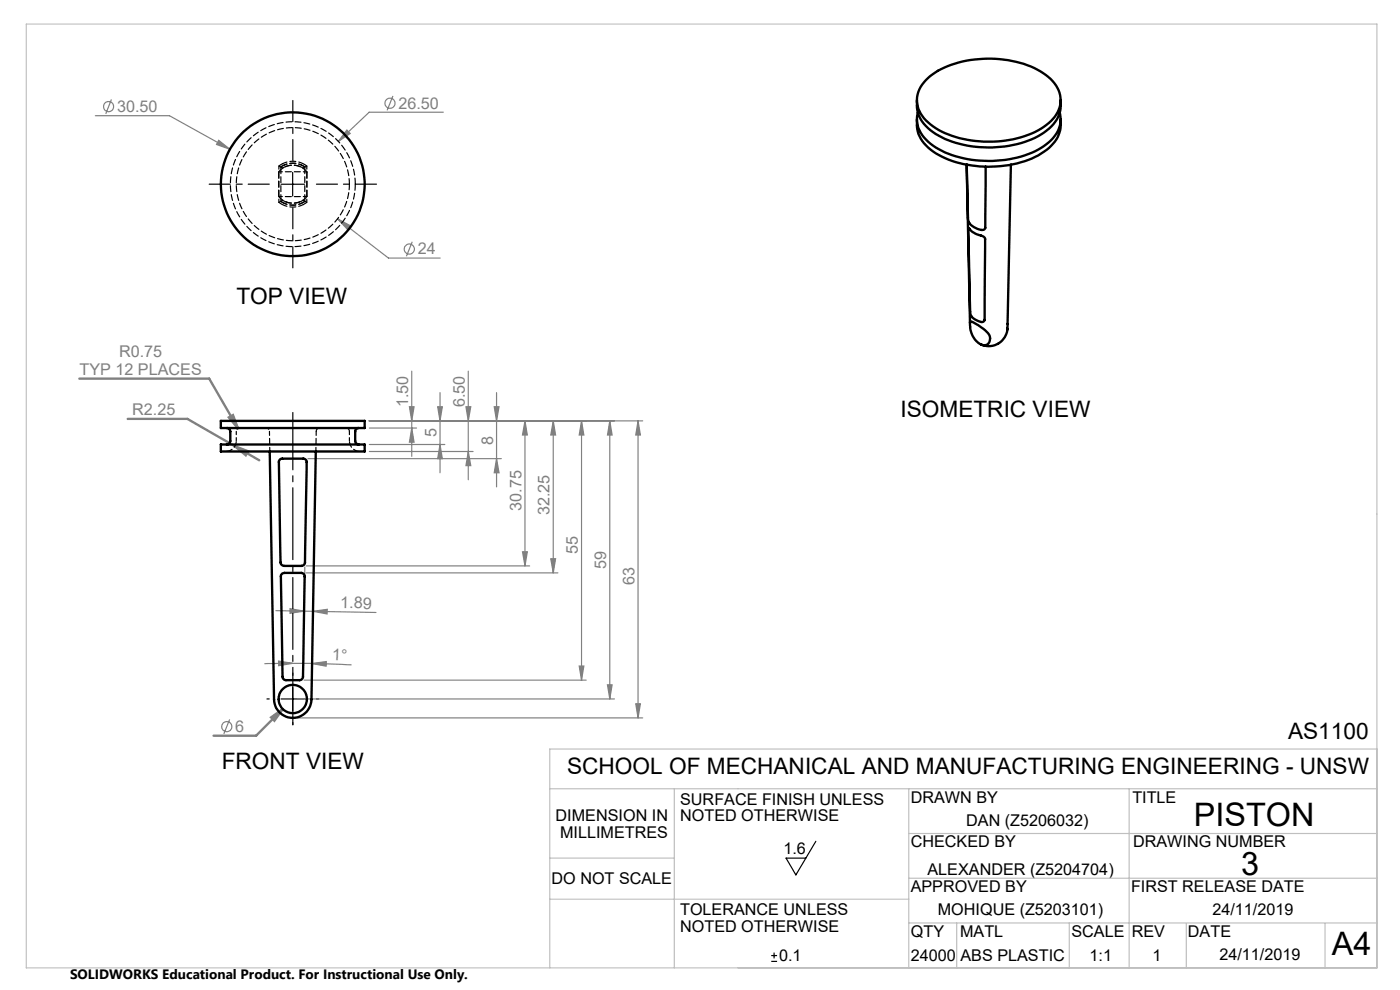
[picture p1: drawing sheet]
<svg xmlns="http://www.w3.org/2000/svg" width="297mm" height="210mm" viewBox="0 0 297 210" stroke-linecap="round" stroke-linejoin="round" font-family="sans-serif">
<g fill="none" stroke="#808080" stroke-width=".25">
<path d="M20.2 24.5h15.7l12.9 7.2M23.6 21.1l-1.2 3.1M46.4 29.8l2.4 1.9-2.9-1.1zM73.6 27.6l.7 .7-2.5 1.7zM83.4 20.3l-1.3 3.1M94.1 23.8h-15.8l-6.5 6.2M71.6 46.4l2.7 1.5-.6 .7zM71.6 46.4l10.8 8.3h11M87.5 51.3l-1.3 3.1M87.3 78.7v18.1M99.3 78.7v23.1M65.3 97.3h41.1"/>
<path d="M78.4 89.3h57.9M78.4 90.8h10M78.4 94.3h16M78.4 95.8h22M86.9 86.3h.9l-.5 3zM87.3 90.8l.5 3h-.9zM92.9 86.3h.9l-.5 3zM93.3 94.3l.5 3h-.9zM93.3 83.3v17M98.8 86.3h1.1l-.6 3zM99.3 95.8l.6 3h-1.1zM104.8 86.3h1.1l-.6 3z"/>
<path d="M105.3 97.3l.6 3h-1.1zM105.3 83.3v20M111.4 89.3l.5 3h-1.1zM111.4 89.3v30.7M117.4 89.3l.5 3h-1.1zM117.4 89.3v32.2M123.4 89.3l.5 3h-1zM123.4 89.3v55M129.4 89.3l.5 3h-1zM129.4 89.3v59M135.4 89.3l.5 3h-1zM135.4 89.3v63"/>
<path d="M110.8 117h1.1l-.5 3zM116.8 118.5h1.1l-.5 3zM58.5 129.5l6 .1M61.5 129.1l3 .5-3 .5zM64.5 129.6l1.9 .1M64.7 120.3l-.2 10.4M64.9 121.5h53.5M64.9 120h47.5M66.4 129.7l3-.5v1zM66.4 129.7l13.4 .2M48.7 152.6l-1.2 3.1M59.1 140.2l3 .5-3 .5z"/>
<path d="M62.1 140.7h4.1M62.1 140.7l-6 .1M63.1 152.3h73.2M63.1 148.3h67.3M64.5 144.3h59.9M66.2 140.7l3-.4v1zM66.2 140.7l8.4 .3M122.9 141.3h1l-.5 3zM128.9 145.3h1l-.5 3zM134.9 149.3h1l-.5 3z"/>
<circle cx="23" cy="22.6" r="1.07"/>
<circle cx="82.7" cy="21.9" r="1.08"/>
<circle cx="86.8" cy="52.8" r="1.08"/>
<circle cx="48.1" cy="154.1" r="1.07"/>
</g>
<path d="M59.6 39.1h5M62.1 36.6v5M59.6 148.3h5M62.1 145.8v5M173.1 178.5l-4.3 7.1-2-3.6h4.2M163.6 203.9h1.3M163.6 202.7h1.3M164.2 202.1v1.2" fill="none" stroke="#000" stroke-width=".25"/>
<path d="M16.8 80.3h27.6l6.1 10.6M27.1 88.9h12.7l15.2 8.7M48.5 88.5l.9-.5 1.1 2.9zM49.8 94.6l2.9 1.1-.6 .9zM57.5 152.2l2.5-1.8-1.8 2.5zM60 150.4l-5.7 5.7h-9" fill="none" stroke="#808080" stroke-width=".5"/>
<path d="M62.1 87.5v66.2" fill="none" stroke="#000" stroke-width=".25" stroke-dasharray="15.2 1.3 1.3 1.3" stroke-dashoffset="3.1"/>
<path d="M57.1 148.3h-.5M62.1 143.3v-.5M62.1 153.3v.5M67.1 148.3h.5" fill="none" stroke="#000" stroke-width=".25" stroke-dasharray="15.2 1.3 1.3 1.3"/>
<path d="M57.1 39.1h-12.7M62.1 34.1v-12.8M67.1 39.1h12.8M62.1 44.1v12.7" fill="none" stroke="#000" stroke-width=".25" stroke-dasharray="15.2 1.3 1.3 1.3" stroke-dashoffset="10.8"/>
<g fill="none" stroke="#c0c0c0" stroke-width=".25">
<path d="M5.6 5.1h286.5v200.2h-286.5zM292.1 158.9h-175.5v46.4M116.6 167.3h175.5M143.1 167.3v38M192.8 167.3v38M192.8 176.8h99.3M239.5 167.3v38M116.6 190.7h76.2M116.6 182h26.5M192.8 186.3h99.3M192.8 195.8h99.3M203 195.8v9.5"/>
<path d="M226.8 195.8v9.5M251.7 195.9v9.4M281.1 195.9v9.4"/>
</g>
<g fill="#808080">
<path d="M66.2 140.7l3-.4v1zM59.1 140.2l3 .5-3 .5z"/>
<path d="M46.4 29.8l-.5 .8 2.9 1.1zM73.6 27.6l-1.8 2.4 2.5-1.7zM71.6 46.4l2.1 2.2 .6-.7z"/>
<path d="M86.9 86.3h.9l-.5 3zM87.3 90.8l.5 3h-.9zM92.9 86.3h.9l-.5 3zM93.3 94.3l.5 3h-.9zM98.8 86.3h1.1l-.6 3zM99.3 95.8l.6 3h-1.1zM104.8 86.3h1.1l-.6 3zM105.3 97.3l.6 3h-1.1zM111.4 89.3l.5 3h-1.1zM110.8 117h1.1l-.5 3zM117.4 89.3l.5 3h-1.1zM116.8 118.5h1.1l-.5 3zM123.4 89.3l.5 3h-1zM122.9 141.3h1l-.5 3zM135.4 89.3l.5 3h-1zM134.9 149.3h1l-.5 3zM129.4 89.3l.5 3h-1zM128.9 145.3h1l-.5 3z"/>
<path d="M61.5 129.1l3 .5-3 .5zM66.4 129.7l3-.5v1z"/>
<path d="M49.8 94.6l2.3 2 .6-.9zM48.5 88.5l2 2.4-1.1-2.9zM57.5 152.2l.7 .7 1.8-2.5z"/>
</g>
<g fill="none" stroke="#000" stroke-width=".5">
<path d="M196.8 16.6a19.2 19.2 0 0 1 12.6-4.2 20.6 20.6 0 0 1 13 3.9 5.9 5.9 0 0 1 .1 9.8 20.5 20.5 0 0 1-14.6 3.9 17.7 17.7 0 0 1-11.9-4.9 5.8 5.8 0 0 1 .8-8.5zM194.5 21.3a7.3 7.3 0 0 0 4 7.1 23.6 23.6 0 0 0 22.3 .1 7.3 7.3 0 0 0 4.2-7.2M194.5 25.3a7.3 7.3 0 0 0 4 7.2 23.9 23.9 0 0 0 21.7 .5 8.4 8.4 0 0 0 4.8-6v-1.7M194.7 23.9a6.1 6.1 0 0 0 2.7 6.6 21.5 21.5 0 0 0 14.9 3.5 16.9 16.9 0 0 0 11.1-4.7 5.8 5.8 0 0 0 1.4-5.4M209.1 35.3l-.1 13.2a1.21 1.21 0 0 1-1.7 0 2.44 2.44 0 0 1-1.9-2.3l-.3-11.3 .7 33.6M214.5 34.9l-.8 33.8a4.1 4.1 0 0 1-5.6 4.4M205.4 48.4h.1a5.7 5.7 0 0 0 3.2 1.8l.3 .4-.1 17.2-.2 .3a1.01 1.01 0 0 1-1.2 0 2.07 2.07 0 0 1-1.7-2zM205.8 68.3a6.3 6.3 0 0 1 3.2 1.8 1.76 1.76 0 0 1 .2 3.1 3.2 3.2 0 0 1-3.1-2.5l-.3-1.1zM46.8 89.3h30.6v1.5h-30.6zM46.8 94.3h30.6v1.5h-30.6zM48.1 90.8a.72 .72 0 0 1 .8 .7v2a.72 .72 0 0 1-.8 .8M57.2 95.8l.9 52.6a4 4 0 0 0 4 3.9"/>
<path d="M59.3 97.5l.5-.2h4.7l.6 .5-.4 21.6-.1 .3a1.35 1.35 0 0 1-1.6 .3h-1.8a1.31 1.31 0 0 1-1.6-.4l-.4-21.6zM67 95.8l-.9 52.6a4 4 0 0 1-4 3.9M76.1 90.8a.72 .72 0 0 0-.7 .7v2a.72 .72 0 0 0 .7 .8M59.8 121.7l.5-.2h3.6a.76 .76 0 0 1 .7 .8l-.4 21.4a.8 .8 0 0 1-1 .6l-2.8-.1-.4-.3-.1-.3-.3-21.3zM62.1 152.3h.1"/>
<circle cx="62.1" cy="39.1" r="15.3"/>
<circle cx="62.1" cy="148.3" r="2.98"/>
</g>
<path d="M50.1 93.5a2.25 2.25 0 0 1-2.2 2.3M76.4 95.8a2.25 2.25 0 0 1-2.3-2.3" fill="none" stroke="#000" stroke-width=".25" stroke-dasharray="1.3 .6" stroke-dashoffset="-.2"/>
<path d="M59.2 35.2v7.7M60.3 35a4.5 4.5 0 0 1 3.7 0M60.3 43.1a4.5 4.5 0 0 0 3.7 0M65.1 42.9v-7.7M50.1 91.5v2M50.9 90.8a.75 .75 0 0 0-.8 .7M56.4 90.8a.75 .75 0 0 1 .8 .7M67.1 91.5a.75 .75 0 0 1 .7-.7M74.1 91.5a.75 .75 0 0 0-.7-.7M74.1 93.5v-2" fill="none" stroke="#000" stroke-width=".25" stroke-dasharray="1.3 .6" stroke-dashoffset=".6"/>
<g fill="none" stroke="#000" stroke-width=".25" stroke-dasharray="1.3 .6" stroke-dashoffset=".4">
<path d="M59.5 35.4l.8-.4M59.9 34.7l-.7 .5M60 35.6l.7-.3M60.3 35l-.7 .4M63.5 35.3l.8 .3M64 35l.7 .4M64.7 35.4l-.8-.4M65.1 35.2l-.8-.5M59.2 42.9l.7 .5M59.6 42.7l.7 .4M60.3 43.1l-.8-.4M60.7 42.9l-.7-.4"/>
<path d="M63.9 43.1l.8-.4M64.3 42.5l-.8 .4M64.3 43.4l.8-.5M64.7 42.7l-.7 .4M57.2 91.5v4.3M67 95.8l.1-4.3"/>
</g>
<path d="M59.2 35.2l.3 .2M59.6 35.4l.4 .2M64.3 35.6l.4-.2M64.7 35.4l.4-.2M75.4 39.1a13.3 13.3 0 0 1-19.7 11.6 13.3 13.3 0 0 1-.7-22.8 13.3 13.3 0 0 1 20.3 10.3l.1 .9M59.2 42.9l.3-.2M59.6 42.7l.4-.2M64.3 42.5l.4 .2M64.7 42.7l.4 .2" fill="none" stroke="#000" stroke-width=".25" stroke-dasharray="1.3 .6"/>
<path d="M60.7 35.3a4 4 0 0 1 2.8 0M65.1 36.5a3.9 3.9 0 0 0-6 0M74.1 39.1a12 12 0 0 0-17.7-10.6 12 12 0 0 0-.7 20.7 12 12 0 0 0 18.4-9.3v-.8M60.7 42.9a4 4 0 0 0 2.8 0M65.1 41.7a3.9 3.9 0 0 1-6 0" fill="none" stroke="#000" stroke-width=".25" stroke-dasharray="1.3 .6" stroke-dashoffset=".1"/>
<path d="M64.3 34.7a4.9 4.9 0 0 0-4.4 0M64.3 43.4a4.9 4.9 0 0 1-4.4 0" fill="none" stroke="#000" stroke-width=".25" stroke-dasharray="1.3 .6" stroke-dashoffset=".2"/>
<path d="M63.9 35a4.4 4.4 0 0 0-3.6 0M63.9 43.1a4.4 4.4 0 0 1-3.6 0" fill="none" stroke="#000" stroke-width=".25" stroke-dasharray="1.3 .6" stroke-dashoffset=".7"/>
<path d="M59.1 36.5v5.2M59.6 35.4v7.3M64.7 42.7v-7.3M65.1 41.7v-5.2" fill="none" stroke="#000" stroke-width=".25" stroke-dasharray="1.3 .6" stroke-dashoffset="-.1"/>
<path d="M65.1 36.5h-6M59.1 41.7h6" fill="none" stroke="#000" stroke-width=".25" stroke-dasharray="1.3 .6" stroke-dashoffset=".5"/>
<g font-size="6.9">
<text x="253.3" y="175.2">PISTON</text>
<text x="263.3" y="185.6">3</text>
<text x="282.6" y="202.6">A4</text>
</g>
<g font-size="4.8">
<text x="50.1" y="64.4">TOP VIEW</text>
<text x="191" y="88.5">ISOMETRIC VIEW</text>
<text x="273.3" y="156.8">AS1100</text>
<text x="47" y="163.1">FRONT VIEW</text>
<text x="120.3" y="164.3">SCHOOL OF MECHANICAL AND MANUFACTURING ENGINEERING - UNSW</text>
</g>
<g font-size="3.4" fill="#808080">
<text x="24.8" y="23.7">30.50</text>
<text x="84.5" y="23">26.50</text>
<text x="88.6" y="54">24</text>
<text x="25.3" y="75.7">R0.75</text>
<text x="16.9" y="79.5">TYP 12 PLACES</text>
<text x="28.1" y="88.1">R2.25</text>
<text x="86.6" y="86.3" transform="rotate(-90 86.6 86.3)">1.50</text>
<text x="98.6" y="86.3" transform="rotate(-90 98.6 86.3)">6.50</text>
<text x="92.6" y="92.7" transform="rotate(-90 92.6 92.7)">5</text>
<text x="104.6" y="94.4" transform="rotate(-90 104.6 94.4)">8</text>
<text x="110.6" y="108.4" transform="rotate(-90 110.6 108.4)">30.75</text>
<text x="116.6" y="109.3" transform="rotate(-90 116.6 109.3)">32.25</text>
<text x="122.6" y="117.6" transform="rotate(-90 122.6 117.6)">55</text>
<text x="128.6" y="120.7" transform="rotate(-90 128.6 120.7)">59</text>
<text x="134.6" y="124.1" transform="rotate(-90 134.6 124.1)">63</text>
<text x="72.2" y="129" transform="rotate(1 72.2 129)">1.89</text>
<text x="70.4" y="140.1" transform="rotate(2 70.4 140.1)">1°</text>
<text x="49.9" y="155.3">6</text>
</g>
<g font-size="3.4">
<text x="144.3" y="170.7">SURFACE FINISH UNLESS</text>
<text x="193.2" y="170.3">DRAWN BY</text>
<text x="240.2" y="170.3">TITLE</text>
<text x="117.9" y="174.2">DIMENSION IN</text>
<text x="118.8" y="177.7">MILLIMETRES</text>
<text x="144.3" y="174.2">NOTED OTHERWISE</text>
<text x="193.2" y="179.8">CHECKED BY</text>
<text x="205" y="175.3">DAN (Z5206032)</text>
<text x="240.4" y="179.8">DRAWING NUMBER</text>
<text x="166.2" y="181.2">1.6</text>
<text x="196.8" y="185.5">ALEXANDER (Z5204704)</text>
<text x="117" y="187.5">DO NOT SCALE</text>
<text x="193.2" y="189.3">APPROVED BY</text>
<text x="239.9" y="189.3">FIRST RELEASE DATE</text>
<text x="144.3" y="194.2">TOLERANCE UNLESS</text>
<text x="144.3" y="197.7">NOTED OTHERWISE</text>
<text x="199" y="194.1">MOHIQUE (Z5203101)</text>
<text x="257.2" y="194.1">24/11/2019</text>
<text x="165.3" y="203.8">0.1</text>
<text x="193.2" y="198.8">QTY</text>
<text x="193.3" y="203.8">24000</text>
<text x="203.7" y="198.8">MATL</text>
<text x="203.8" y="203.8">ABS PLASTIC</text>
<text x="227.3" y="198.8">SCALE</text>
<text x="231.1" y="203.8">1:1</text>
<text x="240.1" y="198.8">REV</text>
<text x="244.5" y="203.8">1</text>
<text x="252" y="198.8">DATE</text>
<text x="258.7" y="203.7">24/11/2019</text>
</g>
<text font-size="2.9" x="14.9" y="207.6">SOLIDWORKS Educational Product. For Instructional Use Only.</text>
</svg>
